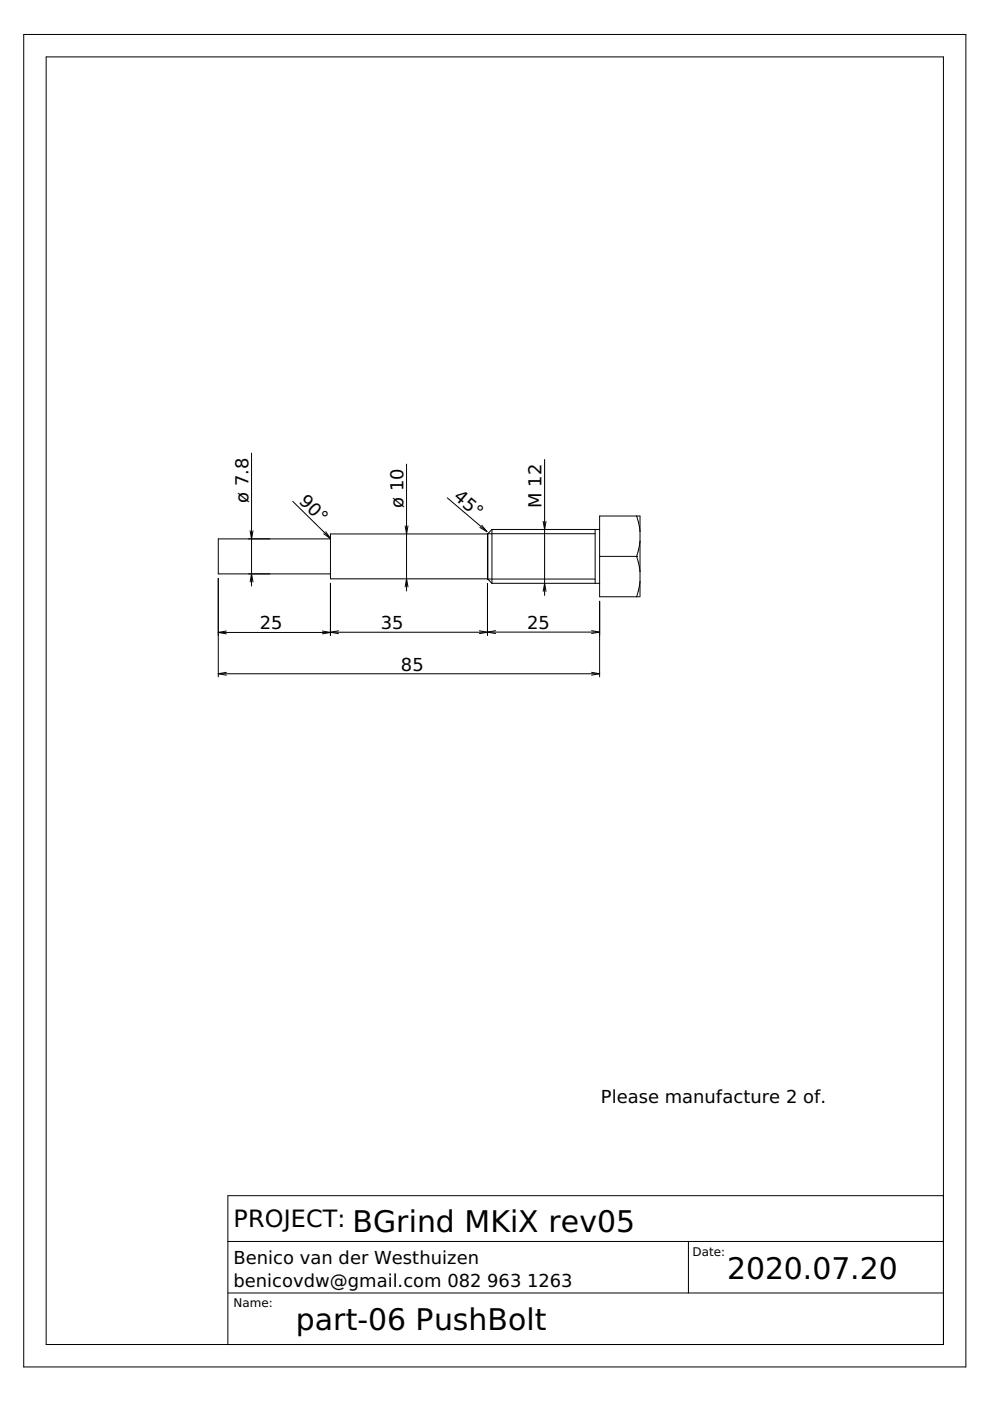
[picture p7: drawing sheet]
<svg xmlns="http://www.w3.org/2000/svg" width="210mm" height="297mm" viewBox="0 0 210 297" stroke-linecap="round" stroke-linejoin="round" font-family="sans-serif">
<g fill="none" stroke="#000" stroke-width=".21">
<path d="M5 7.3h199.8v282.5h-199.8zM9.8 12.1h190.2v273h-190.2zM53.3 96.1v28.1M86.2 98.4v26.9M115.5 97.4v28.8M53 112.5l.3 1.8 .3-1.8M62.1 106.3l8 7.9M68.6 113.2l1.5 1M69.1 112.7l1 1.5M70.1 114.3h-23.8v7.4h23.8M85.9 111.5l.3 1.7 .3-1.7M94.8 105.6l8.4 7.1"/>
<path d="M101.7 111.8l1.5 .9M102.1 111.4l1.1 1.3M103.4 113.2h-33.3v9.5h33.3M103.4 113.2v9.5M104.3 112.3v11.4M104.3 112.3h22.8M104.3 112.3l-.9 .9M115.2 110.5l.3 1.8 .3-1.8M126.2 113.2h-22.8v9.6h22.8M126.2 112.3v11.4M127.1 118h7.9M135 118h.1"/>
<path d="M135 118l.7 3.2M135 109.4l.7 3.2M135.7 114.7l-.7 3.3M46.3 122.6v20.9M46.3 134.1h23.8M46.3 134.1l1.7 .3M48 133.8l-1.7 .3M53 123.4l.3-1.7 .3 1.7M68.4 133.8l1.7 .3M70.1 123.7v11.1M70.1 134h33.3l-1.8 .3M70.1 134l1.7 .3"/>
<path d="M70.1 134.1l-1.7 .3M71.8 133.7l-1.7 .3M85.9 124.4l.3-1.7 .3 1.7M101.6 133.7l3.5 .6M103.4 123.7v11M103.4 122.7l.9 1M104.3 123.7h22.8M105.1 133.7l-1.7 .3h23.7M115.2 125.4l.3-1.7 .3 1.7M125.4 133.7l1.7 .3M127.1 127.5v16M127.1 134l-1.7 .3"/>
<path d="M135.7 126.5v-17.1h-8.6v17.1h8.5M135.7 123.3l-.7 3.2M46.3 142.8h80.8M46.3 142.8l1.7 .3M48 142.5l-1.7 .3M125.4 142.5l1.7 .3M127.1 142.8l-1.7 .3M200 253.5h-151.7v31.6M48.3 274.1h151.7M48.3 263.2h151.7M146 263.2v10.9"/>
</g>
<g font-size="6.3">
<text x="74.7" y="261.2">BGrind MKiX rev05</text>
<text x="154.2" y="271.3">2020.07.20</text>
<text x="62.7" y="281.9">part-06 PushBolt</text>
</g>
<text font-size="5.1" x="49.5" y="260.2">PROJECT:</text>
<g font-size="3.8">
<text x="52.7" y="106.6" transform="rotate(-90 52.7 106.6)">ø 7.8</text>
<text x="63.2" y="106.5" transform="rotate(45 63.2 106.5)">90°</text>
<text x="85.5" y="107.7" transform="rotate(-90 85.5 107.7)">ø 10</text>
<text x="96" y="105.7" transform="rotate(40 96 105.7)">45°</text>
<text x="114.8" y="107.7" transform="rotate(-90 114.8 107.7)">M 12</text>
<text x="55.1" y="133.4">25</text>
<text x="80.7" y="133.4">35</text>
<text x="111.8" y="133.4">25</text>
<text x="85" y="142.2">85</text>
<text x="127.4" y="233.8">Please manufacture 2 of.</text>
<text x="49.5" y="268">Benico van der Westhuizen</text>
<text x="49.5" y="272.9">benicovdw@gmail.com 082</text>
<text x="103.3" y="272.9">963</text>
<text x="111.8" y="272.9">1263</text>
</g>
<g font-size="2.5">
<text x="146.8" y="266.3">Date:</text>
<text x="49.5" y="277.1">Name:</text>
</g>
</svg>
